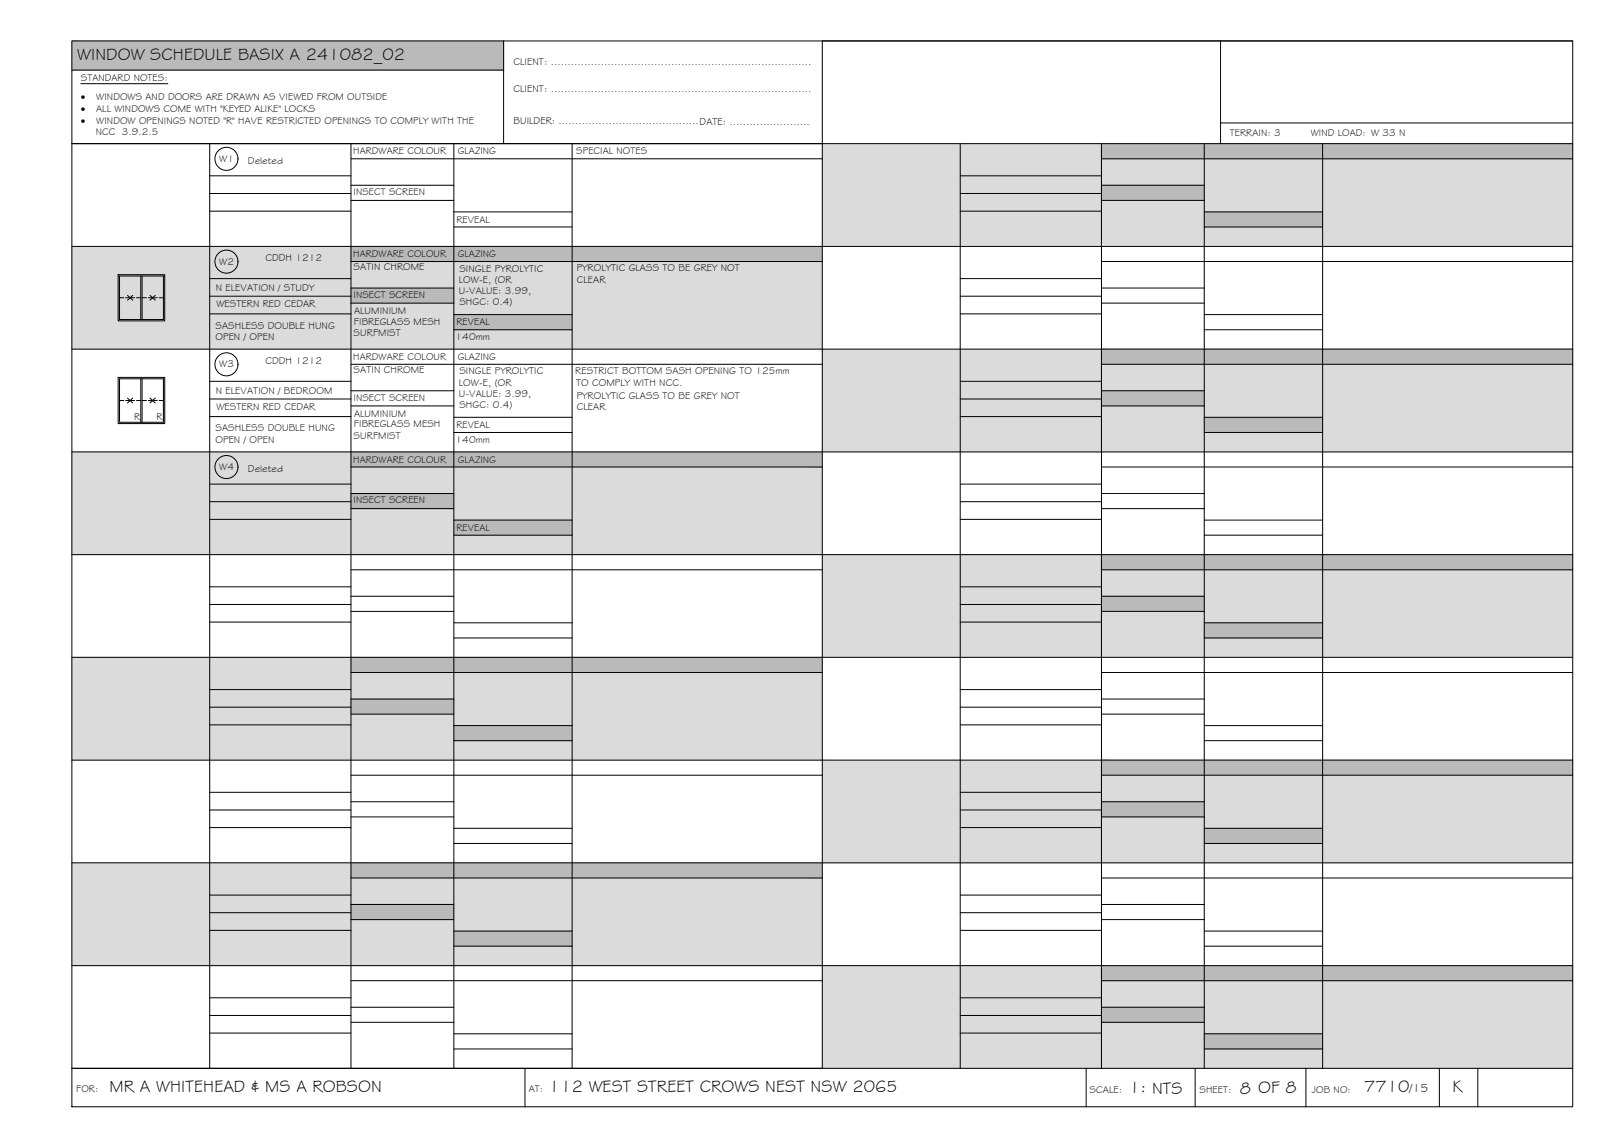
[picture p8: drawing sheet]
<svg xmlns="http://www.w3.org/2000/svg" width="420mm" height="297mm" viewBox="0 0 420 297" stroke-linecap="round" stroke-linejoin="round" font-family="sans-serif">
<!-- layer: WINDOW SCHEDULE HATCH -->
<g fill="#dbdbdb" stroke="#dbdbdb" stroke-width=".26">
<path d="M213.7 37.3l195 26.7v-26.7zM213.7 37.3l195 26.7h-195z"/>
<path d="M18.7 64l195 26.7v-26.7zM18.7 64l195 26.7h-195z"/>
<path d="M213.7 90.7l195 26.7v-26.7zM213.7 90.7l195 26.7h-195z"/>
<path d="M18.7 117.4l195 26.7v-26.7zM18.7 117.4l195 26.7h-195z"/>
<path d="M213.7 144.1l195 26.7v-26.7zM213.7 144.1l195 26.7h-195z"/>
<path d="M18.7 170.8l195 26.7v-26.7zM18.7 170.8l195 26.7h-195z"/>
<path d="M213.7 197.5l195 26.7v-26.7zM213.7 197.5l195 26.7h-195z"/>
<path d="M18.7 224.2l195 26.7v-26.7zM18.7 224.2l195 26.7h-195z"/>
<path d="M213.7 250.9l195 26.7v-26.7zM213.7 250.9l195 26.7h-195z"/>
</g>
<g fill="#bababa" stroke="#bababa" stroke-width=".26">
<path d="M18.7 10.6l112.2 7.6v-7.6zM18.7 10.6l112.2 7.6h-112.2z"/>
<path d="M286.2 37.3l122.5 4v-4zM286.2 37.3l122.5 4h-122.5z"/>
<path d="M286.2 48.1l26.7 4v-4zM286.2 48.1l26.7 4h-26.7z"/>
<path d="M312.9 55.1l30.8 3.9v-3.9zM312.9 55.1l30.8 3.9h-30.8z"/>
<path d="M91.2 64l122.5 4v-4zM91.2 64l122.5 4h-122.5z"/>
<path d="M91.2 74.9l26.7 3.9v-3.9zM91.2 74.9l26.7 3.9h-26.7z"/>
<path d="M117.9 81.8l30.8 3.9v-3.9zM117.9 81.8l30.8 3.9h-30.8z"/>
<path d="M286.2 90.7l122.5 4v-4zM286.2 90.7l122.5 4h-122.5z"/>
<path d="M286.2 101.6l26.7 3.9v-3.9zM286.2 101.6l26.7 3.9h-26.7z"/>
<path d="M312.9 108.5l30.8 3.9v-3.9zM312.9 108.5l30.8 3.9h-30.8z"/>
<path d="M91.2 117.4l122.5 4v-4zM91.2 117.4l122.5 4h-122.5z"/>
<path d="M91.2 128.3l26.7 3.9v-3.9zM91.2 128.3l26.7 3.9h-26.7z"/>
<path d="M117.9 135.2l30.8 3.9v-3.9zM117.9 135.2l30.8 3.9h-30.8z"/>
<path d="M286.2 144.1l122.5 4v-4zM286.2 144.1l122.5 4h-122.5z"/>
<path d="M286.2 155l26.7 3.9v-3.9zM286.2 155l26.7 3.9h-26.7z"/>
<path d="M312.9 161.9l30.8 3.9v-3.9zM312.9 161.9l30.8 3.9h-30.8z"/>
<path d="M91.2 170.8l122.5 4v-4zM91.2 170.8l122.5 4h-122.5z"/>
<path d="M91.2 181.6l26.7 4v-4zM91.2 181.6l26.7 4h-26.7z"/>
<path d="M117.9 188.6l30.8 3.9v-3.9zM117.9 188.6l30.8 3.9h-30.8z"/>
<path d="M286.2 197.5l122.5 4v-4zM286.2 197.5l122.5 4h-122.5z"/>
<path d="M286.2 208.4l26.7 3.9v-3.9zM286.2 208.4l26.7 3.9h-26.7z"/>
<path d="M312.9 215.3l30.8 3.9v-3.9zM312.9 215.3l30.8 3.9h-30.8z"/>
<path d="M91.2 224.2l122.5 4v-4zM91.2 224.2l122.5 4h-122.5z"/>
<path d="M91.2 235l26.7 4v-4zM91.2 235l26.7 4h-26.7z"/>
<path d="M117.9 242l30.8 3.9v-3.9zM117.9 242l30.8 3.9h-30.8z"/>
<path d="M286.2 250.9l122.5 4v-4zM286.2 250.9l122.5 4h-122.5z"/>
<path d="M286.2 261.8l26.7 3.9v-3.9zM286.2 261.8l26.7 3.9h-26.7z"/>
<path d="M312.9 268.7l30.8 3.9v-3.9zM312.9 268.7l30.8 3.9h-30.8z"/>
</g>
<!-- layer: BORDER -->
<g fill="none" stroke="#000" stroke-width=".26">
<path d="M18.7 10.6h390v277h-390zM18.7 18.2h112.2M130.9 10.6v26.7M317.1 10.6v26.7M408.7 10.6h-195v267M18.7 37.3h390M54.5 37.3v240.3M91.2 37.3v240.3M117.9 37.3v240.3M148.7 37.3v240.3M249.5 37.3v240.3M286.2 37.3v240.3"/>
<path d="M312.9 37.3v240.3M317.1 32h91.6M343.7 37.3v240.3M54.5 45.7h36.7M54.5 50.3h36.7M54.5 54.9h36.7M91.2 41.3h122.5M91.2 48.1h26.7M91.2 52.1h26.7M117.9 55.1h30.8M117.9 59h30.8M249.5 45.7h36.7"/>
<path d="M249.5 50.3h36.7M249.5 54.9h36.7M286.2 41.3h122.5M286.2 48.1h26.7M286.2 52.1h26.7M312.9 55.1h30.8M312.9 59h30.8M18.7 64h390M54.5 72.4h36.7M54.5 77h36.7M91.2 68h122.5M91.2 74.9h26.7"/>
<path d="M91.2 78.8h26.7M249.5 72.4h36.7M249.5 77h36.7M286.2 68h122.5M286.2 74.9h26.7M286.2 78.8h26.7M18.7 90.7h390M54.5 81.6h36.7M54.5 99.1h36.7M91.2 94.7h122.5M117.9 81.8h30.8M117.9 85.7h30.8"/>
<path d="M249.5 81.6h36.7M249.5 99.1h36.7M286.2 94.7h122.5M312.9 81.8h30.8M312.9 85.7h30.8M18.7 117.4h390M54.5 103.7h36.7M54.5 108.3h36.7M91.2 101.6h26.7M91.2 105.5h26.7M117.9 108.5h30.8M117.9 112.4h30.8"/>
<path d="M249.5 103.7h36.7M249.5 108.3h36.7M286.2 101.6h26.7M286.2 105.5h26.7M312.9 108.5h30.8M312.9 112.4h30.8M54.5 125.8h36.7M54.5 130.4h36.7M54.5 135h36.7M91.2 121.4h122.5M91.2 128.3h26.7M91.2 132.2h26.7"/>
<path d="M117.9 135.2h30.8M117.9 139.1h30.8M249.5 125.8h36.7M249.5 130.4h36.7M249.5 135h36.7M286.2 121.4h122.5M286.2 128.3h26.7M286.2 132.2h26.7M312.9 135.2h30.8M312.9 139.1h30.8M18.7 144.1h390M54.5 152.5h36.7"/>
<path d="M54.5 157.1h36.7M91.2 148.1h122.5M91.2 155h26.7M91.2 158.9h26.7M249.5 152.5h36.7M249.5 157.1h36.7M286.2 148.1h122.5M286.2 155h26.7M286.2 158.9h26.7M18.7 170.8h390M54.5 161.7h36.7M54.5 179.2h36.7"/>
<path d="M91.2 174.8h122.5M117.9 161.9h30.8M117.9 165.8h30.8M249.5 161.7h36.7M249.5 179.2h36.7M286.2 174.8h122.5M312.9 161.9h30.8M312.9 165.8h30.8M18.7 197.5h390M54.5 183.8h36.7M54.5 188.4h36.7M91.2 181.7h26.7"/>
<path d="M91.2 185.6h26.7M117.9 188.6h30.8M117.9 192.5h30.8M249.5 183.8h36.7M249.5 188.4h36.7M286.2 181.7h26.7M286.2 185.6h26.7M312.9 188.6h30.8M312.9 192.5h30.8M54.5 205.9h36.7M54.5 210.5h36.7M54.5 215.1h36.7"/>
<path d="M91.2 201.5h122.5M91.2 208.4h26.7M91.2 212.3h26.7M117.9 215.3h30.8M117.9 219.2h30.8M249.5 205.9h36.7M249.5 210.5h36.7M249.5 215.1h36.7M286.2 201.5h122.5M286.2 208.4h26.7M286.2 212.3h26.7M312.9 215.3h30.8"/>
<path d="M312.9 219.2h30.8M18.7 224.2h390M54.5 232.6h36.7M54.5 237.2h36.7M91.2 228.2h122.5M91.2 235h26.7M91.2 239h26.7M249.5 232.6h36.7M249.5 237.2h36.7M286.2 228.2h122.5M286.2 235h26.7M286.2 239h26.7"/>
<path d="M18.7 250.9h390M54.5 241.8h36.7M54.5 259.3h36.7M91.2 254.9h122.5M117.9 242h30.8M117.9 245.9h30.8M249.5 241.8h36.7M249.5 259.3h36.7M286.2 254.9h122.5M312.9 242h30.8M312.9 245.9h30.8M18.7 277.6h390"/>
<path d="M54.5 263.9h36.7M54.5 268.5h36.7M91.2 261.8h26.7M91.2 265.7h26.7M117.9 268.7h30.8M117.9 272.6h30.8M136.4 277.6v10M249.5 263.9h36.7M249.5 268.5h36.7M282.2 277.6v10M286.2 261.8h26.7M286.2 265.7h26.7"/>
<path d="M310.5 277.6v10M312.9 268.7h30.8M312.9 272.6h30.8M339.3 277.6v10M374 277.6v10M384 277.6v10"/>
</g>
<!-- layer: TEXT -->
<path d="M21 21.8h22.6" fill="none" stroke="#000" stroke-width=".26"/>
<!-- layer: WINDOWS -->
<g fill="none" stroke="#000" stroke-width=".26">
<path d="M31.1 71.7h11.4v11.3h-11.4zM31.1 77.4h1.1M32.6 77.4h1M33.1 76.8l.7 .6 .7-.6M33.1 78l.7-.6 .7 .6M34.1 77.4h.9M35.5 77.4h1.1M36.6 71.7v11.3M36.9 71.7v11.3M36.9 77.4h1.1M38.5 77.4h1M39 76.8l.7 .6 .6-.6"/>
<path d="M39 78l.7-.6 .6 .6M39.9 77.4h1M41.3 77.4h1.2M31.1 98.4h11.4v11.3h-11.4zM36.6 98.4v11.3M36.9 98.4v11.3M31.1 104.1h1.1M32.6 104.1h1M33.1 103.5l.7 .6 .7-.6M33.1 104.7l.7-.6 .7 .6M34.1 104.1h.9M35.5 104.1h1.1"/>
<path d="M36.9 104.1h1.1M38.5 104.1h1M39 103.5l.7 .6 .6-.6M39 104.7l.7-.6 .6 .6M39.9 104.1h1M41.3 104.1h1.2"/>
<circle cx="58.8" cy="41.3" r="3"/>
<circle cx="58.8" cy="68" r="3"/>
<circle cx="58.8" cy="94.7" r="3"/>
<circle cx="58.8" cy="121.4" r="3"/>
</g>
<!-- layer: NEWWORK -->
<path d="M30.7 71.4h12.1v12h-12.1zM30.7 98.1h12.1v12h-12.1z" fill="none" stroke="#000" stroke-width=".26"/>
<g font-size="4.5">
<text x="20" y="15.6">WINDOW SCHEDULE BASIX A 241082_02</text>
<text x="28.5" y="283.7">MR A WHITEHEAD &amp; MS A ROBSON</text>
<text x="142.6" y="283.7">112 WEST STREET CROWS NEST NSW 2065</text>
<text x="293.4" y="284">1: NTS</text>
<text x="322.2" y="284.2">8 OF 8</text>
<text x="354.5" y="283.9">7710</text>
<text x="377.5" y="283.8">K</text>
</g>
<text font-size="3.2" x="366.3" y="283.9">/15</text>
<g font-size="2.6">
<text x="133.4" y="16.9">CLIENT: ..............................................................................</text>
<text x="21" y="21.1">STANDARD NOTES:</text>
<text x="21" y="26.1">·</text>
<text x="21" y="29.1">·</text>
<text x="25" y="29.1">ALL WINDOWS COME WITH &quot;KEYED ALIKE&quot; LOCKS</text>
<text x="25" y="26.1">WINDOWS AND DOORS ARE DRAWN AS VIEWED FROM OUTSIDE</text>
<text x="133.4" y="24">CLIENT: ..............................................................................</text>
<text x="21" y="32.1">·</text>
<text x="24.9" y="35.1">NCC 3.9.2.5</text>
<text x="25" y="32.1">WINDOW OPENINGS NOTED &quot;R&quot; HAVE RESTRICTED OPENINGS TO COMPLY WITH THE</text>
<text x="133.4" y="32.3">BUILDER: ..........................................DATE: ........................</text>
<text x="319.6" y="35.4">TERRAIN: 3</text>
<text x="340.6" y="35.4">WIND LOAD: W 33 N</text>
<text x="91.8" y="40.1">HARDWARE COLOUR</text>
<text x="119" y="40.1">GLAZING</text>
<text x="149.7" y="40.1">SPECIAL NOTES</text>
<text x="57" y="42.1">W1</text>
<text x="64.4" y="42.5">Deleted</text>
<text x="91.8" y="50.7">INSECT SCREEN</text>
<text x="118.6" y="57.9">REVEAL</text>
<text x="57" y="68.8">W2</text>
<text x="68.9" y="67.9">CDDH 1212</text>
<text x="91.8" y="66.8">HARDWARE COLOUR</text>
<text x="91.9" y="70.2">SATIN CHROME</text>
<text x="119" y="66.9">GLAZING</text>
<text x="119.4" y="70.6">SINGLE PYROLYTIC</text>
<text x="149.8" y="70.5">PYROLYTIC GLASS TO BE GREY NOT</text>
<text x="56.1" y="75.7">N ELEVATION / STUDY</text>
<text x="91.8" y="77.4">INSECT SCREEN</text>
<text x="119.2" y="73.5">LOW-E, (OR</text>
<text x="119.2" y="76.4">U-VALUE: 3.99,</text>
<text x="149.9" y="73.4">CLEAR</text>
<text x="56.2" y="79.9">WESTERN RED CEDAR</text>
<text x="92" y="81.6">ALUMINIUM</text>
<text x="119.4" y="79.3">SHGC: 0.4)</text>
<text x="56" y="88.3">OPEN / OPEN</text>
<text x="56" y="85.4">SASHLESS DOUBLE HUNG</text>
<text x="91.9" y="87.4">SURFMIST</text>
<text x="92" y="84.4">FIBREGLASS MESH</text>
<text x="118.4" y="88.3">140mm</text>
<text x="118.6" y="84.6">REVEAL</text>
<text x="57" y="95.5">W3</text>
<text x="68.9" y="94.6">CDDH 1212</text>
<text x="91.8" y="93.5">HARDWARE COLOUR</text>
<text x="119" y="93.5">GLAZING</text>
<text x="91.9" y="97">SATIN CHROME</text>
<text x="119.2" y="100.2">LOW-E, (OR</text>
<text x="119.4" y="97.3">SINGLE PYROLYTIC</text>
<text x="149.5" y="97.3">RESTRICT BOTTOM SASH OPENING TO 125mm</text>
<text x="149.7" y="100.2">TO COMPLY WITH NCC.</text>
<text x="56.1" y="102.4">N ELEVATION / BEDROOM</text>
<text x="56.2" y="106.6">WESTERN RED CEDAR</text>
<text x="91.8" y="104.1">INSECT SCREEN</text>
<text x="119.2" y="103.1">U-VALUE: 3.99,</text>
<text x="119.4" y="106.1">SHGC: 0.4)</text>
<text x="149.8" y="103.7">PYROLYTIC GLASS TO BE GREY NOT</text>
<text x="149.9" y="106.7">CLEAR</text>
<text x="34.8" y="109.2">R</text>
<text x="40.7" y="109.2">R</text>
<text x="56" y="112.1">SASHLESS DOUBLE HUNG</text>
<text x="92" y="111.1">FIBREGLASS MESH</text>
<text x="92" y="108.3">ALUMINIUM</text>
<text x="118.6" y="111.3">REVEAL</text>
<text x="56" y="115">OPEN / OPEN</text>
<text x="91.9" y="114.1">SURFMIST</text>
<text x="118.4" y="115">140mm</text>
<text x="57" y="122.2">W4</text>
<text x="64.4" y="122.6">Deleted</text>
<text x="91.8" y="120.2">HARDWARE COLOUR</text>
<text x="119" y="120.3">GLAZING</text>
<text x="91.8" y="130.8">INSECT SCREEN</text>
<text x="118.6" y="138">REVEAL</text>
<text x="19.8" y="283.8">FOR:</text>
<text x="137.4" y="283.7">AT:</text>
<text x="283.1" y="284">SCALE:</text>
<text x="311.7" y="284">SHEET:</text>
<text x="340.9" y="284">JOB NO:</text>
</g>
</svg>
